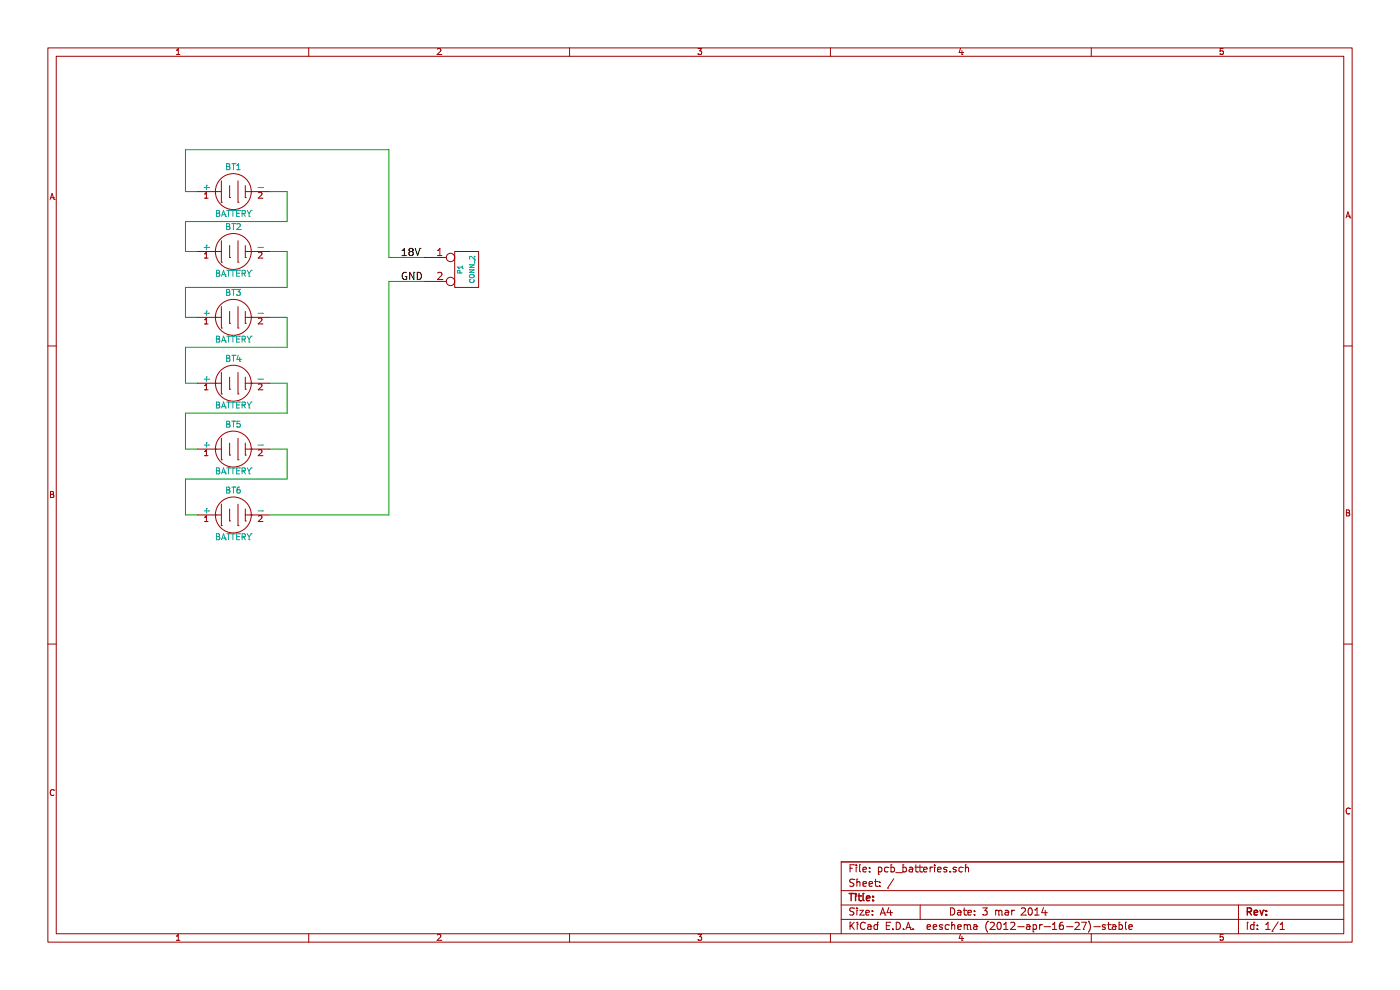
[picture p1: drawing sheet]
EESchema Schematic File Version 2  date Mon 03 Mar 2014 02:44:22 PM EST
LIBS:power
LIBS:device
LIBS:transistors
LIBS:conn
LIBS:linear
LIBS:regul
LIBS:74xx
LIBS:cmos4000
LIBS:adc-dac
LIBS:memory
LIBS:xilinx
LIBS:special
LIBS:microcontrollers
LIBS:dsp
LIBS:microchip
LIBS:analog_switches
LIBS:motorola
LIBS:texas
LIBS:intel
LIBS:audio
LIBS:interface
LIBS:digital-audio
LIBS:philips
LIBS:display
LIBS:cypress
LIBS:siliconi
LIBS:opto
LIBS:atmel
LIBS:contrib
LIBS:valves
LIBS:myparts
EELAYER 43  0
EELAYER END
$Descr A4 11700 8267
encoding utf-8
Sheet 1 1
Title ""
Date "3 mar 2014"
Rev ""
Comp ""
Comment1 ""
Comment2 ""
Comment3 ""
Comment4 ""
$EndDescr
Text Label 3350 2150 0    60   ~ 0
18V
Text Label 3350 2350 0    60   ~ 0
GND
Wire Wire Line
	1650 2100 1550 2100
Wire Wire Line
	1550 2100 1550 1850
Wire Wire Line
	1550 1850 2400 1850
Wire Wire Line
	2400 1850 2400 1600
Wire Wire Line
	2400 1600 2250 1600
Wire Wire Line
	1650 3200 1550 3200
Wire Wire Line
	1550 3200 1550 2900
Wire Wire Line
	1550 2900 2400 2900
Wire Wire Line
	2400 2900 2400 2650
Wire Wire Line
	2400 2650 2250 2650
Wire Wire Line
	1650 4300 1550 4300
Wire Wire Line
	1550 4300 1550 4000
Wire Wire Line
	1550 4000 2400 4000
Wire Wire Line
	2400 4000 2400 3750
Wire Wire Line
	2400 3750 2250 3750
Wire Wire Line
	3550 2150 3250 2150
Wire Wire Line
	3250 2150 3250 1250
Wire Wire Line
	3250 1250 1550 1250
Wire Wire Line
	1550 1250 1550 1600
Wire Wire Line
	1550 1600 1650 1600
Wire Wire Line
	3550 2350 3250 2350
Wire Wire Line
	3250 2350 3250 4300
Wire Wire Line
	3250 4300 2250 4300
Wire Wire Line
	2250 3200 2400 3200
Wire Wire Line
	2400 3200 2400 3450
Wire Wire Line
	2400 3450 1550 3450
Wire Wire Line
	1550 3450 1550 3750
Wire Wire Line
	1550 3750 1650 3750
Wire Wire Line
	2250 2100 2400 2100
Wire Wire Line
	2400 2100 2400 2400
Wire Wire Line
	2400 2400 1550 2400
Wire Wire Line
	1550 2400 1550 2650
Wire Wire Line
	1550 2650 1650 2650
$Comp
L BATTERY BT6
U 1 1
P 1950 4300
F 0 "BT6" H 1950 4500 50  0000 C CNN
F 1 "BATTERY" H 1950 4110 50  0000 C CNN
	1    1950 4300
	1    0    0    -1  
$EndComp
$Comp
L BATTERY BT5
U 1 1
P 1950 3750
F 0 "BT5" H 1950 3950 50  0000 C CNN
F 1 "BATTERY" H 1950 3560 50  0000 C CNN
	1    1950 3750
	1    0    0    -1  
$EndComp
$Comp
L BATTERY BT4
U 1 1
P 1950 3200
F 0 "BT4" H 1950 3400 50  0000 C CNN
F 1 "BATTERY" H 1950 3010 50  0000 C CNN
	1    1950 3200
	1    0    0    -1  
$EndComp
$Comp
L BATTERY BT3
U 1 1
P 1950 2650
F 0 "BT3" H 1950 2850 50  0000 C CNN
F 1 "BATTERY" H 1950 2460 50  0000 C CNN
	1    1950 2650
	1    0    0    -1  
$EndComp
$Comp
L BATTERY BT2
U 1 1
P 1950 2100
F 0 "BT2" H 1950 2300 50  0000 C CNN
F 1 "BATTERY" H 1950 1910 50  0000 C CNN
	1    1950 2100
	1    0    0    -1  
$EndComp
$Comp
L BATTERY BT1
U 1 1
P 1950 1600
F 0 "BT1" H 1950 1800 50  0000 C CNN
F 1 "BATTERY" H 1950 1410 50  0000 C CNN
	1    1950 1600
	1    0    0    -1  
$EndComp
$Comp
L CONN_2 P1
U 1 1
P 3900 2250
F 0 "P1" V 3850 2250 40  0000 C CNN
F 1 "CONN_2" V 3950 2250 40  0000 C CNN
	1    3900 2250
	1    0    0    -1  
$EndComp
$EndSCHEMATC
